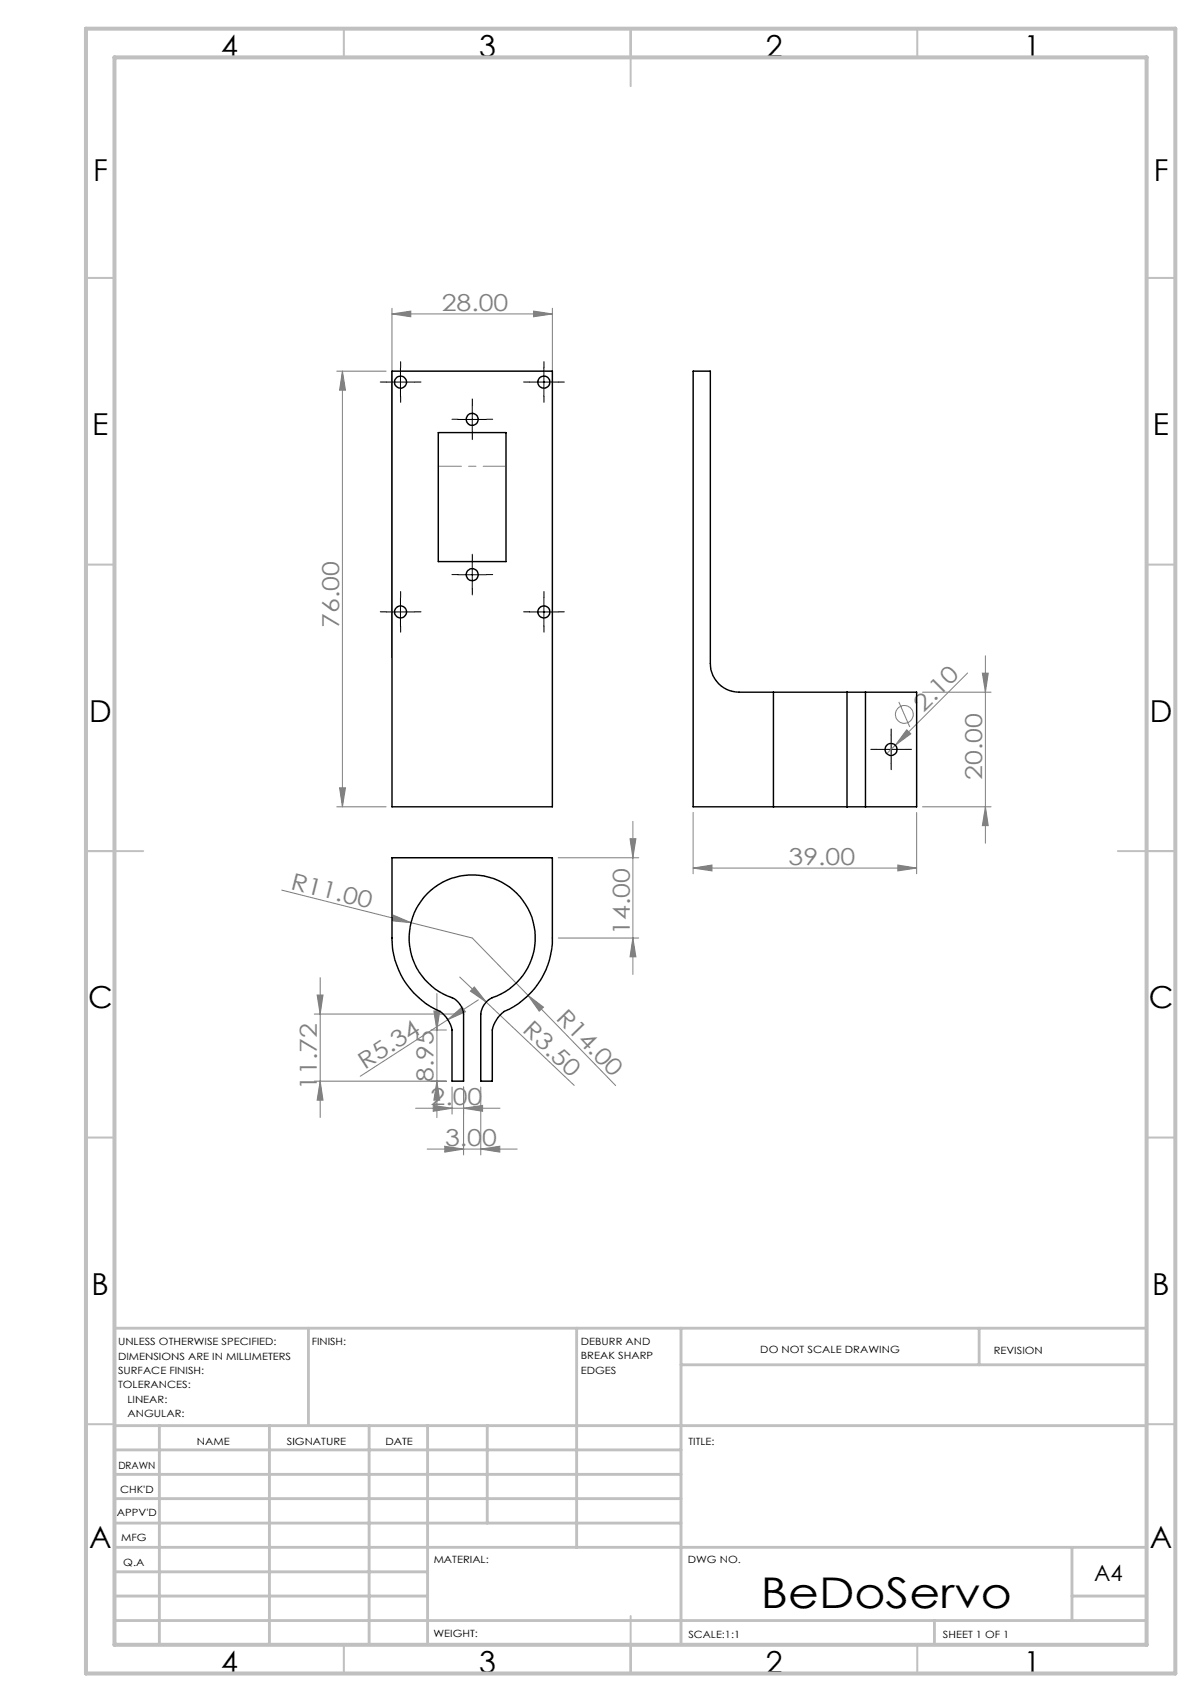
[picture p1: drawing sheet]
<svg xmlns="http://www.w3.org/2000/svg" width="210mm" height="297mm" viewBox="0 0 210 297" stroke-linecap="round" stroke-linejoin="round" font-family="sans-serif">
<g fill="none" stroke="#808080" stroke-width=".18">
<path d="M68.4 54.8l3.2-.5v1zM68.4 53.8v61M68.4 54.8h27.9M93.1 54.3l3.2 .5-3.2 .5zM96.3 53.8v61M58.7 64.8h8.6M59.7 64.8v76M59.7 64.8l.6 3.3h-1.1zM168.8 117.4l-12.6 12.6M171.3 117.5h1.1l-.5 3.3zM171.9 114.4v32.7M59.2 137.5h1.1l-.6 3.3z"/>
<path d="M156.2 130l-1.5 1.5M156.8 122.5l1.9 4.4M158.2 127.3l.7 .8-2.7 1.9zM160.9 120.8h12M49.1 155.3l22.6 5.7M58.7 140.8h8.6M68.6 159.7l3.1 1.3-3.3-.3zM97.4 149.7h14M109.9 146.4h1l-.5 3.3zM110.4 143.3v26.7M120.9 151.5l3.3-.5v1zM120.9 141.8v10.7"/>
<path d="M120.9 151.5h39M156.6 151l3.3 .5-3.3 .5zM159.9 141.8v10.7M160.9 140.8h12M171.9 140.8l.5 3.3h-1.1zM54.8 176.9h25.1M55.3 173.6h1l-.5 3.3zM55.8 170.6v24.4M71.7 161l10.7 2.7 25 25.7M75.2 179.7h2.7M75.7 176.4h1l-.5 3.3zM76.2 173.4v21.6"/>
<path d="M78.1 177.9l2.5-2.2 .6 .9zM78.1 177.9l-15.3 9.9M80.2 170.5l4.6 4.4M82.7 172.2l2.1 2.7-2.7-1.9zM83.4 174.5l-5.3 3.4M84.8 174.9l15.4 14.5M92.1 173.7l2.7 2.1-.7 .7zM97.4 163.7h14M110.4 163.7l.5 3.3h-1zM54.8 188.7h23.1M55.8 188.7l.5 3.3h-1zM72.5 193.4h14.7"/>
<path d="M75.6 192.9l3.2 .5-3.2 .5zM76.2 188.7l.5 3.3h-1zM78.8 189.7v4.7M80.9 193.4l3.3-.5v1zM80.9 189.7v11.8M83.9 189.7v11.8M74.5 200.5h15.7M77.6 200l3.3 .5-3.3 .5zM83.9 200.5l3.3-.5v1z"/>
<circle cx="157.7" cy="124.7" r="1.55"/>
</g>
<g fill="none" stroke="#000" stroke-width=".18" stroke-dasharray="15.2 1.3 1.3 1.3">
<path d="M67.4 66.7h-1.1M69.9 64.2v-1.1M69.9 69.2v1M72.4 66.7h1M79.9 73.2h-1.1M82.4 70.7v-1.1M82.4 75.7v1M84.9 73.2h1M92.4 66.7h-1.1M94.9 64.2v-1.1M94.9 69.2v1M97.4 66.7h1"/>
<path d="M82.4 97.8v-1.1M67.4 106.8h-1.1M69.9 104.3v-1.1M69.9 109.3v1M72.4 106.8h1M79.9 100.3h-1.1M82.4 102.8v1M84.9 100.3h1M92.4 106.8h-1.1M94.9 104.3v-1.1M94.9 109.3v1M97.4 106.8h1"/>
<path d="M152.9 130.8h-1M155.4 128.3v-1.1M155.4 133.3v1M157.9 130.8h1.1"/>
</g>
<g fill="none" stroke="#000" stroke-width=".18">
<path d="M67.3 66.7h5.1M69.8 64.2v5M79.9 73.2h4.9M82.4 70.7v5M92.4 66.7h5M94.9 64.2v5M82.4 97.8v5M67.3 106.8h5.1M69.8 104.3v5M79.9 100.3h4.9M92.4 106.8h5M94.9 104.3v5"/>
<path d="M152.9 130.8h5M155.4 128.3v5"/>
</g>
<g fill="none" stroke="#c0c0c0" stroke-width=".35">
<path d="M60 5v5M110 5v10M160 5v5M15 48.5h5M200 48.5h5M15 98.5h5M200 98.5h5M15 148.5h10M195 148.5h10M15 198.5h5M200 198.5h5M15 248.5h5"/>
<path d="M200 248.5h5M60 287v5M110 282v10M160 287v5"/>
</g>
<g fill="none" stroke="#c0c0c0" stroke-width=".5">
<path d="M53.8 231.8v17M100.6 231.8v38.2M118.8 231.8v55.2M118.8 238.2h81.2M170.8 231.8v6.4M200 231.8h-180v55.2M20 248.8h180M20 257.3h98.8M20 253h98.8M27.8 248.8v38.2M47 248.8v38.2M64.4 248.8v38.2"/>
<path d="M74.6 248.8v38.2M85 248.8v17M20 265.8h98.8M20 261.5h98.8M20 278.5h54.6M20 274.3h54.6M20 270h180M187 278.5h13M187 270v12.8M20 282.8h180M163 282.8v4.2"/>
</g>
<path d="M15 5h190v287h-190zM20 10h180v277h-180z" fill="none" stroke="#c0c0c0" stroke-width=".7"/>
<path d="M88.3 81.4h-11.8" fill="none" stroke="#808080" stroke-width=".18" stroke-dasharray="15.2 1.3 1.3 1.3" stroke-dashoffset="11.2"/>
<g fill="#808080">
<path d="M68.6 159.7l3.1 1.3-3.3-.3z"/>
<path d="M78.1 177.9l2.5-2.2 .6 .9z"/>
<path d="M158.2 127.3l.7 .8-2.7 1.9z"/>
<path d="M92.1 173.7l2.7 2.1-.7 .7z"/>
<path d="M82.7 172.2l2.1 2.7-2.7-1.9z"/>
<path d="M68.4 54.8l3.2-.5v1zM93.1 54.3l3.2 .5-3.2 .5zM120.9 151.5l3.3-.5v1zM156.6 151l3.3 .5-3.3 .5zM75.6 192.9l3.2 .5-3.2 .5zM80.9 193.4l3.3-.5v1zM77.6 200l3.3 .5-3.3 .5zM83.9 200.5l3.3-.5v1z"/>
<path d="M59.7 64.8l.6 3.3h-1.1zM59.2 137.5h1.1l-.6 3.3zM171.3 117.5h1.1l-.5 3.3zM171.9 140.8l.5 3.3h-1.1zM109.9 146.4h1l-.5 3.3zM110.4 163.7l.5 3.3h-1zM75.7 176.4h1l-.5 3.3zM76.2 188.7l.5 3.3h-1zM55.3 173.6h1l-.5 3.3zM55.8 188.7l.5 3.3h-1z"/>
</g>
<g fill="none" stroke="#000" stroke-width=".25">
<path d="M68.4 64.8h27.9v76h-27.9zM76.4 75.5h11.9v22.5h-11.9zM134.9 120.8h12.8M134.9 120.8h-6a5 5 0 0 1-5-5v-51h-3v76h14M134.9 120.8v20M147.7 120.8h3.3M147.7 120.8v20M151 120.8h8.9v20h-8.9M151 120.8v20M68.4 149.7h27.9v14a13.8 13.8 0 0 1-8.4 12.8 5.5 5.5 0 0 0-2 3.2v9h-2v-11.8a3.6 3.6 0 0 1 2.7-3.1 11 11 0 0 0 4.3-17.1 11 11 0 0 0-17.6 .7 11 11 0 0 0 5.5 16.7 3.6 3.6 0 0 1 2.1 2.8v11.8h-2.1v-9a5 5 0 0 0-2.9-3.6 13.9 13.9 0 0 1-7.5-12.4zM134.9 140.8h12.8M147.7 140.8h3.3"/>
<circle cx="69.9" cy="66.7" r="1.04"/>
<circle cx="82.4" cy="73.2" r="1.04"/>
<circle cx="94.9" cy="66.7" r="1.06"/>
<circle cx="69.9" cy="106.8" r="1.04"/>
<circle cx="82.4" cy="100.3" r="1.05"/>
<circle cx="94.9" cy="106.8" r="1.06"/>
<circle cx="155.4" cy="130.8" r="1.04"/>
</g>
<text font-size="7.4" x="132.7" y="280.5">BeDoServo</text>
<g font-size="5.3">
<text x="38.5" y="9.9">4</text>
<text x="83.5" y="9.9">3</text>
<text x="133.6" y="9.9">2</text>
<text x="178.6" y="9.9">1</text>
<text x="16.2" y="31.7">F</text>
<text x="201.2" y="31.7">F</text>
<text x="16.1" y="75.9">E</text>
<text x="201.1" y="75.9">E</text>
<text x="15.5" y="125.9">D</text>
<text x="200.5" y="125.9">D</text>
<text x="15.4" y="175.9">C</text>
<text x="200.4" y="175.9">C</text>
<text x="16" y="225.9">B</text>
<text x="201" y="225.9">B</text>
<text x="15.5" y="270.2">A</text>
<text x="200.5" y="270.2">A</text>
<text x="38.5" y="291.9">4</text>
<text x="83.5" y="291.9">3</text>
<text x="133.6" y="291.9">2</text>
<text x="178.6" y="291.9">1</text>
</g>
<g font-size="4.1" fill="#808080">
<text x="77.1" y="54.2">28.00</text>
<text x="59.2" y="109.6" transform="rotate(-90 59.2 109.6)">76.00</text>
<text x="161.1" y="124.4" transform="rotate(-45 161.1 124.4)">2.10</text>
<text x="171.3" y="136.1" transform="rotate(-90 171.3 136.1)">20.00</text>
<text x="50.6" y="155.1" transform="rotate(14 50.6 155.1)">R11.00</text>
<text x="137.5" y="150.9">39.00</text>
<text x="109.8" y="163.2" transform="rotate(-90 109.8 163.2)">14.00</text>
<text x="91" y="180" transform="rotate(43 91 180)">R3.50</text>
<text x="96.8" y="177.7" transform="rotate(46 96.8 177.7)">R14.00</text>
<text x="55.3" y="190.1" transform="rotate(-90 55.3 190.1)">11.72</text>
<text x="63.6" y="186.6" transform="rotate(-33 63.6 186.6)">R5.34</text>
<text x="75.6" y="188.8" transform="rotate(-90 75.6 188.8)">8.95</text>
<text x="75.1" y="192.8">2.00</text>
<text x="77.6" y="199.9">3.00</text>
</g>
<text font-size="3.9" x="190.9" y="275.8">A4</text>
<g font-size="1.7">
<text x="20.6" y="234.8">UNLESS OTHERWISE SPECIFIED:</text>
<text x="20.6" y="237.3">DIMENSIONS ARE IN MILLIMETERS</text>
<text x="20.6" y="239.8">SURFACE FINISH:</text>
<text x="54.4" y="234.8">FINISH:</text>
<text x="101.3" y="234.7">DEBURR AND</text>
<text x="101.3" y="237.2">BREAK SHARP</text>
<text x="101.3" y="239.7">EDGES</text>
<text x="132.6" y="236.2">DO NOT SCALE DRAWING</text>
<text x="173.3" y="236.4">REVISION</text>
<text x="20.6" y="242.3">TOLERANCES:</text>
<text x="22.2" y="244.8">LINEAR:</text>
<text x="22.2" y="247.3">ANGULAR:</text>
<text x="20.6" y="256.3">DRAWN</text>
<text x="34.3" y="252.2">NAME</text>
<text x="50" y="252.1">SIGNATURE</text>
<text x="67.2" y="252.1">DATE</text>
<text x="120.1" y="252.1">TITLE:</text>
<text x="20.9" y="260.5">CHK'D</text>
<text x="20.4" y="264.6">APPV'D</text>
<text x="21.1" y="269">MFG</text>
<text x="21.5" y="273.2">Q.A</text>
<text x="75.6" y="272.7">MATERIAL:</text>
<text x="120" y="272.7">DWG NO.</text>
<text x="75.6" y="285.7">WEIGHT:</text>
<text x="120.1" y="285.8">SCALE:1:1</text>
<text x="164.5" y="285.8">SHEET 1 OF 1</text>
</g>
</svg>
